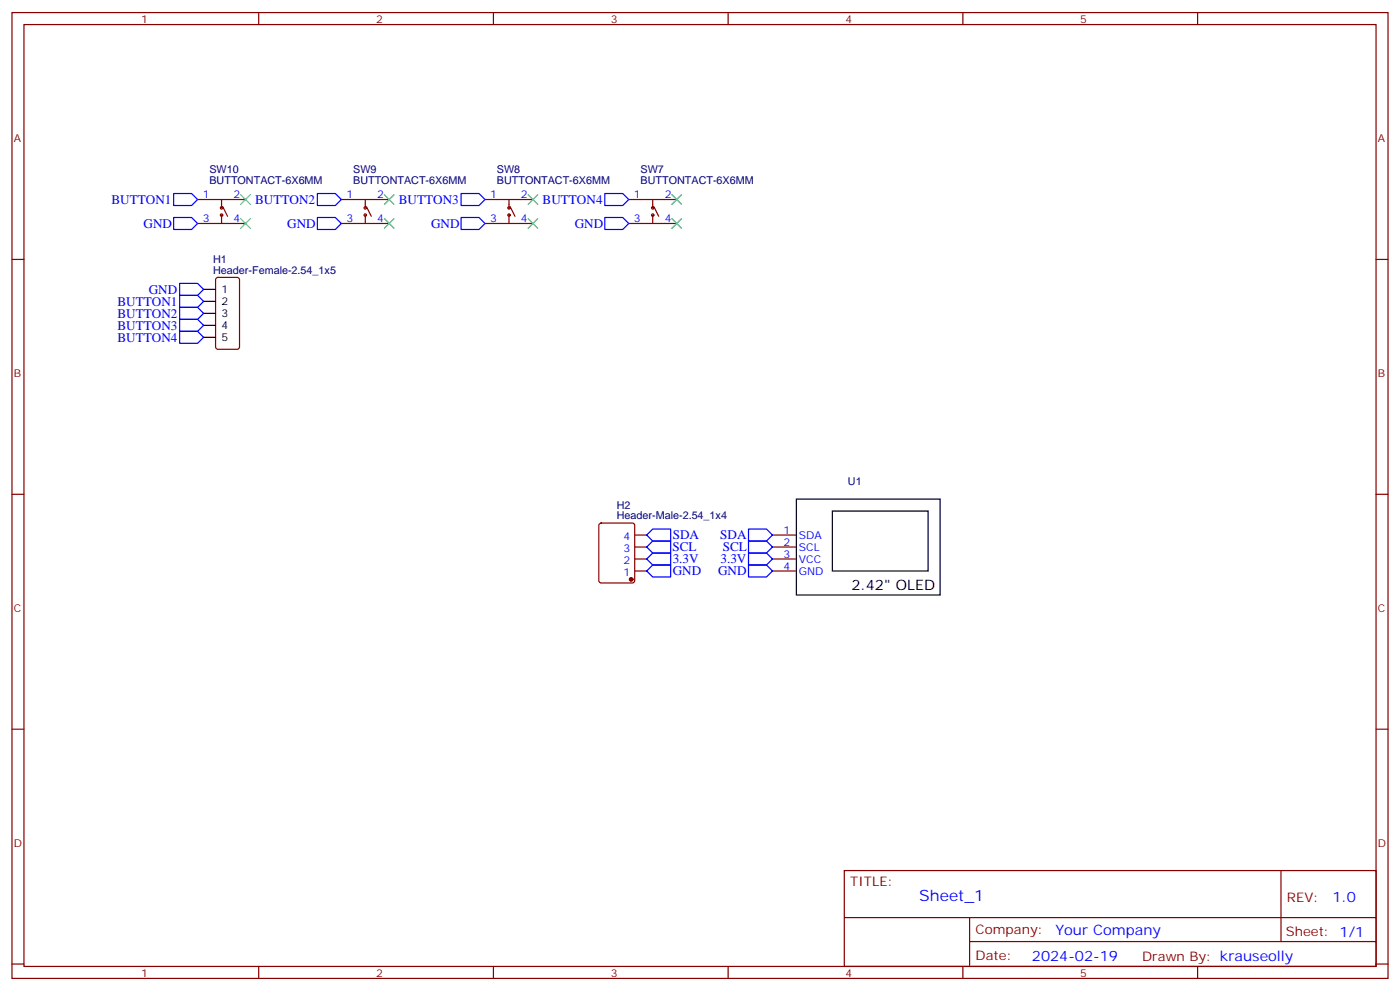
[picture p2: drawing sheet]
<svg xmlns="http://www.w3.org/2000/svg" width="412mm" height="292mm" viewBox="0 0 412 292" stroke-linecap="round" stroke-linejoin="round" font-family="sans-serif">
<g fill="none" stroke="#870000" stroke-width=".35">
<path d="M3.5 3.7h405.4v284.3h-405.4zM7.1 7.2h398.2v277.3h-398.2zM76.2 3.7v3.5M145.3 3.7v3.5M214.5 3.7v3.5M283.6 3.7v3.5M352.8 3.7v3.5M58.2 58.7h14.1M65.3 58.7v2.5M100.5 58.7h14.2M107.6 58.7v2.5M142.9 58.7h14.1"/>
<path d="M149.9 58.7v2.5M185.2 58.7h14.1M192.3 58.7v2.5M3.5 76.4h3.6M58.2 65.8h14.1M65.3 63.3v2.5M65.6 60.9l1.4 2.8M100.5 65.8h14.2M107.6 63.3v2.5M107.9 60.9l1.5 2.8M142.9 65.8h14.1M149.9 63.3v2.5"/>
<path d="M150.3 60.9l1.4 2.8M185.2 65.8h14.1M192.3 63.3v2.5M192.6 60.9l1.4 2.8M405.3 76.4h3.6M63.7 81.9l.5-.2h5.6l.7 .4 .1 20-.5 .7h-5.9l-.6-.4-.1-20zM3.5 145.5h3.6M176.6 154.2l.5-.2h9.2l.6 .4 .1 16.5-.5 .7h-9.4l-.7-.4v-16.5zM187 157.5h3.5M227.5 157.5h7.1M405.3 145.5h3.6M187 161h3.5"/>
<path d="M187 164.6h3.5M187 168.1h3.5M227.5 161h7.1M227.5 164.6h7.1M227.5 168.1h7.1M3.5 214.7h3.6M405.3 214.7h3.6M248.7 256.3h156.6v28.2h-156.6zM377.3 256.3v20.9M248.7 270.1h156.5M285.6 277.2h119.6M285.6 270.1v14.2"/>
<path d="M3.5 283.8h3.6M76.2 284.5v3.5M145.3 284.5v3.5M214.5 284.5v3.5M283.6 284.5v3.5M352.8 284.5v3.5M405.3 283.8h3.6"/>
<circle cx="65.3" cy="63.3" r=".35"/>
<circle cx="65.3" cy="61.2" r=".35"/>
<circle cx="107.6" cy="63.3" r=".35"/>
<circle cx="107.6" cy="61.2" r=".35"/>
<circle cx="149.9" cy="63.3" r=".35"/>
<circle cx="149.9" cy="61.2" r=".35"/>
<circle cx="192.3" cy="63.3" r=".35"/>
<circle cx="192.3" cy="61.2" r=".35"/>
</g>
<path d="M60 85.2h3.5M60 88.7h3.5M60 92.3h3.5M60 95.8h3.5M60 99.3h3.5M234.6 146.9h42.3v28.3h-42.3zM245.2 150.5h28.2v17.6h-28.2z" fill="none" stroke="#000" stroke-width=".35"/>
<g fill="none" stroke="#00f" stroke-width=".35">
<path d="M51.2 57h5.2l1.8 1.7-1.8 1.8h-5.2zM93.5 57h5.3l1.7 1.7-1.7 1.8h-5.3zM135.8 57h5.3l1.8 1.7-1.8 1.8h-5.3zM178.2 57h5.2l1.8 1.7-1.8 1.8h-5.2zM51.2 64h5.2l1.8 1.8-1.8 1.8h-5.2zM93.5 64h5.3l1.7 1.8-1.7 1.8h-5.3zM135.8 64h5.3l1.8 1.8-1.8 1.8h-5.3zM178.2 64h5.2l1.8 1.8-1.8 1.8h-5.2zM52.9 97.5h5.3l1.8 1.8-1.8 1.8h-5.3zM52.9 94h5.3l1.8 1.8-1.8 1.7h-5.3zM52.9 90.5h5.3l1.8 1.8-1.8 1.7h-5.3zM52.9 87h5.3l1.8 1.7-1.8 1.8h-5.3z"/>
<path d="M52.9 83.4h5.3l1.8 1.8-1.8 1.8h-5.3zM190.5 157.5l1.8-1.7h5.3v3.5h-5.3zM220.5 155.8h5.3l1.7 1.7-1.7 1.8h-5.3zM220.5 159.3h5.3l1.7 1.7-1.7 1.8h-5.3zM190.5 161l1.8-1.7h5.3v3.5h-5.3zM190.5 164.6l1.8-1.8h5.3v3.5h-5.3zM190.5 168.1l1.8-1.8h5.3v3.6h-5.3zM220.5 162.8h5.3l1.7 1.8-1.7 1.7h-5.3zM220.5 166.3h5.3l1.7 1.8-1.7 1.8h-5.3z"/>
</g>
<g fill="none" stroke="#3c3" stroke-width=".35">
<path d="M70.9 57.3l2.8 2.8M73.7 57.3l-2.8 2.8M113.2 57.3l2.9 2.8M116.1 57.3l-2.9 2.8M155.6 57.3l2.8 2.8M158.4 57.3l-2.8 2.8M197.9 57.3l2.8 2.8M200.7 57.3l-2.8 2.8M70.9 64.4l2.8 2.8M73.7 64.4l-2.8 2.8M113.2 64.4l2.9 2.8M116.1 64.4l-2.9 2.8"/>
<path d="M155.6 64.4l2.8 2.8M158.4 64.4l-2.8 2.8M197.9 64.4l2.8 2.8M200.7 64.4l-2.8 2.8"/>
</g>
<circle cx="185.9" cy="170.6" r=".53" fill="#870000" stroke="#870000" stroke-width=".35"/>
<text font-size="4.6" fill="#00f" x="270.8" y="265.3">Sheet_1</text>
<text font-size="4.2" x="250.8" y="173.7">2.42&quot; OLED</text>
<g font-size="4.2" fill="#00f">
<text x="392.5" y="265.6">1.0</text>
<text x="310.9" y="275.1">Your Company</text>
<text x="304" y="282.9">2024-02-19</text>
</g>
<g font-size="3.9" fill="#00f">
<text x="32.8" y="60">BUTTON1</text>
<text x="75.2" y="60">BUTTON2</text>
<text x="117.5" y="60">BUTTON3</text>
<text x="159.8" y="60">BUTTON4</text>
<text x="42.3" y="67.1">GND</text>
<text x="84.6" y="67.1">GND</text>
<text x="127" y="67.1">GND</text>
<text x="169.3" y="67.1">GND</text>
<text x="34.6" y="90">BUTTON1</text>
<text x="43.8" y="86.4">GND</text>
<text x="34.6" y="93.5">BUTTON2</text>
<text x="34.6" y="100.6">BUTTON4</text>
<text x="34.6" y="97">BUTTON3</text>
<text x="198.2" y="158.8">SDA</text>
<text x="212.2" y="158.8">SDA</text>
<text x="198.1" y="162.3">SCL</text>
<text x="198.2" y="165.8">3.3V</text>
<text x="212.2" y="165.8">3.3V</text>
<text x="212.9" y="162.3">SCL</text>
<text x="198.2" y="169.3">GND</text>
<text x="211.5" y="169.3">GND</text>
</g>
<g font-size="3.9" fill="#800">
<text x="250.5" y="260.9">TITLE:</text>
<text x="379.1" y="265.6">REV:</text>
<text x="287.4" y="275.1">Company:</text>
<text x="378.7" y="275.7">Sheet: 1/1</text>
<text x="287.4" y="282.8">Date:</text>
<text x="336.4" y="282.8">Drawn By: krauseolly</text>
</g>
<g font-size="3.2" fill="#800">
<text x="41.6" y="6.7">1</text>
<text x="110.8" y="6.7">2</text>
<text x="179.9" y="6.7">3</text>
<text x="249.1" y="6.7">4</text>
<text x="318.2" y="6.7">5</text>
<text x="4.1" y="41.8">A</text>
<text x="405.9" y="41.8">A</text>
<text x="4.1" y="110.9">B</text>
<text x="405.9" y="110.9">B</text>
<text x="4.1" y="180.1">C</text>
<text x="405.9" y="180.1">C</text>
<text x="4.1" y="249.2">D</text>
<text x="405.9" y="249.2">D</text>
<text x="41.6" y="287.5">1</text>
<text x="110.8" y="287.5">2</text>
<text x="179.9" y="287.5">3</text>
<text x="249.1" y="287.5">4</text>
<text x="318.2" y="287.5">5</text>
</g>
<g font-size="3.2" fill="#000080">
<text x="61.7" y="51">SW10</text>
<text x="104" y="51">SW9</text>
<text x="146.4" y="51">SW8</text>
<text x="188.7" y="51">SW7</text>
<text x="61.7" y="54.2">BUTTONTACT-6X6MM</text>
<text x="104" y="54.2">BUTTONTACT-6X6MM</text>
<text x="146.4" y="54.2">BUTTONTACT-6X6MM</text>
<text x="188.7" y="54.2">BUTTONTACT-6X6MM</text>
<text x="62.8" y="77.4">H1</text>
<text x="62.8" y="80.6">Header-Female-2.54_1x5</text>
<text x="249.8" y="142.7">U1</text>
<text x="181.7" y="149.7">H2</text>
<text x="181.7" y="152.9">Header-Male-2.54_1x4</text>
</g>
<g font-size="3.2" fill="#00f">
<text x="59.7" y="58.4">1</text>
<text x="68.8" y="58.4">2</text>
<text x="102.1" y="58.4">1</text>
<text x="111.1" y="58.4">2</text>
<text x="144.4" y="58.4">1</text>
<text x="153.5" y="58.4">2</text>
<text x="186.7" y="58.4">1</text>
<text x="195.8" y="58.4">2</text>
<text x="59.7" y="65.4">3</text>
<text x="68.8" y="65.4">4</text>
<text x="102.1" y="65.4">3</text>
<text x="111.1" y="65.4">4</text>
<text x="144.4" y="65.4">3</text>
<text x="153.5" y="65.4">4</text>
<text x="186.7" y="65.4">3</text>
<text x="195.8" y="65.4">4</text>
<text x="183.6" y="158.9">4</text>
<text x="230.8" y="157.2">1</text>
<text x="230.8" y="160.7">2</text>
<text x="235.3" y="158.6">SDA</text>
<text x="183.6" y="166">2</text>
<text x="183.6" y="162.5">3</text>
<text x="230.8" y="164.2">3</text>
<text x="230.8" y="167.7">4</text>
<text x="235.3" y="162.1">SCL</text>
<text x="235.3" y="165.6">VCC</text>
<text x="183.6" y="169.5">1</text>
<text x="235.3" y="169.2">GND</text>
</g>
<g font-size="3.2">
<text x="65.3" y="86.3">1</text>
<text x="65.3" y="89.8">2</text>
<text x="65.3" y="93.3">3</text>
<text x="65.3" y="96.8">4</text>
<text x="65.3" y="100.4">5</text>
</g>
</svg>
